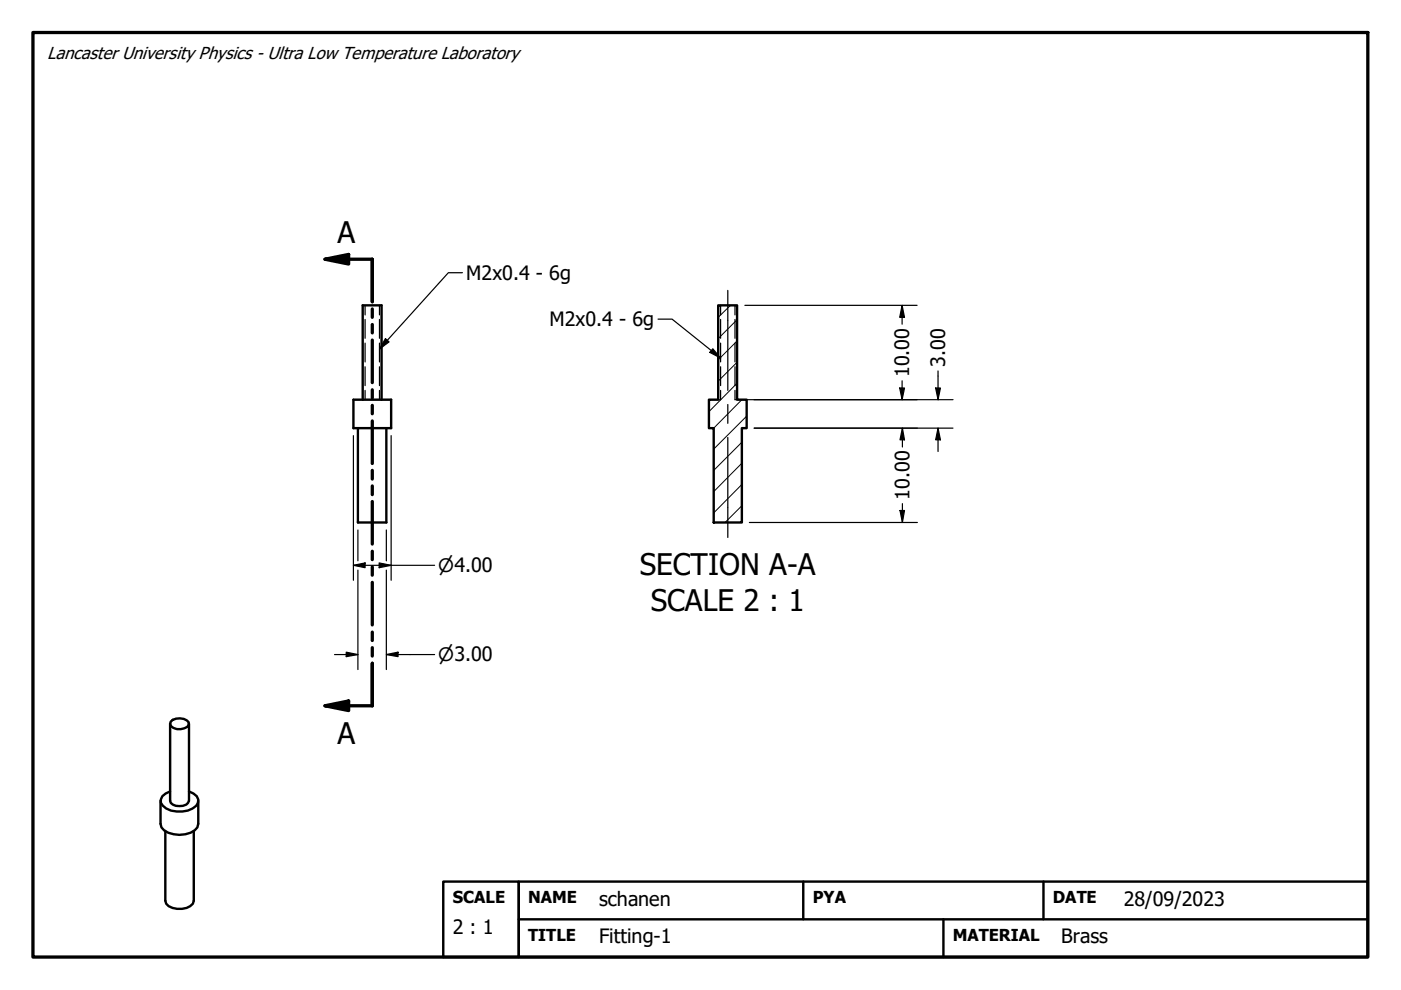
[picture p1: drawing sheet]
<svg xmlns="http://www.w3.org/2000/svg" width="297mm" height="210mm" viewBox="0 0 297 210" stroke-linecap="round" stroke-linejoin="round" font-family="sans-serif">
<!-- layer: Hatch (ANSI) -->
<path d="M154.9 64.7l-2.6 2.6M156.3 76.8l-4 4M156.3 72.3l-4 4M156.3 67.8l-4 4M156.3 81.3l-6 6M157.3 98.2l-6 6M157.3 93.8l-6 5.9M157.3 84.7l-6 6.1M158.3 88.2l-7 7M157.3 107.2l-3.6 3.6M157.3 102.7l-6 6" fill="none" stroke="#000" stroke-width=".21"/>
<!-- layer: Hidden Narrow (ANSI) -->
<g fill="none" stroke="#000" stroke-width=".25">
<path d="M77.4 64.7v2.1M77.4 67.7v4M77.4 72.7v4M77.4 77.8v4M80.5 64.7v2.1M80.5 67.7v4M80.5 72.7v4M80.5 77.8v4M152.8 64.7v2.1M152.8 67.7v4M152.8 72.7v4M152.8 77.8v4"/>
<path d="M155.8 64.7v2.1M155.8 67.7v4M155.8 72.7v4M155.8 77.8v4M77.4 82.8v1.9M80.5 82.8v1.9M152.3 84.7h.2M152.8 82.8v1.9h-.2M155.8 82.8v1.9h.2M156.1 84.7h.2"/>
</g>
<!-- layer: Visible (ANSI) -->
<path d="M152.3 64.7h4v20h2v6.1h-1v20h-6v-20h-1v-6.1h2zM74.9 84.7h8v6.1h-8zM75.9 90.8v20h6v-20M76.9 84.7v-20h4v20M36.1 153.5v16.3a1.68 1.68 0 0 0 1.9 1.1 1.71 1.71 0 0 0 2.1-1.1v-16.3M36.2 153a2.76 2.76 0 0 1 3.8 .1v.5a2.47 2.47 0 0 1-3.2 .7l-.5-.3-.2-.5zM34 169.8v4.9a2.82 2.82 0 0 0 2.8 2.2 5.2 5.2 0 0 0 5-1.5l.2-.7v-4.9M35.1 176.2v14.8a2.31 2.31 0 0 0 2.4 1.7 3.7 3.7 0 0 0 3.4-1.1l.2-.6v-14.8M36.1 167.8a2.18 2.18 0 0 0-2 2.4 3.8 3.8 0 0 0 3.4 1.9 5.1 5.1 0 0 0 4.1-1.2 1.59 1.59 0 0 0-.6-2.7l-.9-.4" fill="none" stroke="#000" stroke-width=".51"/>
<!-- layer: Section Line (ANSI) -->
<g fill="none" stroke="#000" stroke-width=".7">
<path d="M68.9 55l5-1.1v2.1zM68.9 55h10v9M78.9 65.5v1.8M78.9 68.8v1.8M78.9 72.1v9M78.9 82.6v1.8M78.9 86v1.7M78.9 89.3v9M78.9 99.7v1.9M78.9 103v1.9M78.9 106.3v9.1M78.9 116.9v1.8"/>
<path d="M78.9 120.2v1.8M78.9 123.5v9M78.9 134v1.8M78.9 137.3v1.8M68.9 149.6l5-1v2.1zM78.9 140.6v9h-10"/>
</g>
<path d="M68.9 55l5-1.1v2.1zM68.9 149.6l5-1v2.1z" fill="#000"/>
<!-- layer: Border (ANSI) -->
<path d="M7 6.9h283v196h-283z" fill="none" stroke="#000" stroke-width=".7"/>
<!-- layer: Title (ANSI) -->
<path d="M94 186.9h16v16h-16zM110 186.9h180v16h-180zM110 194.9h180M170.3 186.9v8M200 194.9v8M221.2 186.9v8" fill="none" stroke="#000" stroke-width=".51"/>
<!-- layer: Dimension (ANSI) -->
<g fill="none" stroke="#000" stroke-width=".25">
<path d="M157.9 64.7h36.5M191.3 64.7l.5 2.6h-1zM191.3 64.7v4M198.9 78.6v6.1M74.9 92.4v30.6M82.9 92.4v30.6M157.9 84.7h44.2M159.9 90.8h42.2M190.8 82.3h1l-.5 2.4zM191.3 80.7v4M191.3 90.8l.5 2.5h-1zM191.3 90.8v4"/>
<path d="M198.4 82.3h1l-.5 2.4zM198.9 90.8l.5 2.5h-1zM198.9 90.8v4.9M74.9 119.9l2.5-.5v1zM74.9 119.9h17.2M75.9 112.4v6.5M80.4 119.4l2.5 .5-2.5 .5zM81.9 112.4v6.5M158.9 110.8h35.6M190.8 108.2h1l-.5 2.6zM191.3 106.8v4M70.9 138.8h5"/>
<path d="M73.4 138.3l2.5 .5-2.5 .4zM75.9 120.9v21.1M81.9 138.8l2.5-.5v.9zM81.9 138.8h10.2M81.9 120.9v21.1"/>
</g>
<path d="M191.3 64.7l.5 2.6h-1zM190.8 82.3h1l-.5 2.4zM191.3 90.8l.5 2.5h-1zM198.4 82.3h1l-.5 2.4zM198.9 90.8l.5 2.5h-1zM74.9 119.9l2.5-.5v1zM190.8 108.2h1l-.5 2.6zM73.4 138.3l2.5 .5-2.5 .4zM80.4 119.4l2.5 .5-2.5 .5zM81.9 138.8l2.5-.5v.9z" fill="#000"/>
<!-- layer: Symbol (ANSI) -->
<path d="M98 57.8h-2.9l-14.6 16.2M81.7 71.8l.8 .7-2 1.5zM139.5 67.7h3l10.3 8.2M151.1 73.9l1.7 2-2.3-1.2z" fill="none" stroke="#000" stroke-width=".25"/>
<path d="M81.7 71.8l.8 .7-2 1.5zM151.1 73.9l1.7 2-2.3-1.2z" fill="#000"/>
<!-- layer: Centerline (ANSI) -->
<path d="M154.3 61.6v21.2M154.3 85.8v4M154.3 92.7v21.3" fill="none" stroke="#000" stroke-width=".25"/>
<g font-size="6.3">
<text x="71.6" y="51.5">A</text>
<text x="135.6" y="122">SECTION A-A</text>
<text x="138" y="129.4">SCALE 2 : 1</text>
<text x="71.6" y="157.7">A</text>
</g>
<g font-size="4.2">
<text x="98.9" y="59.3">M2x0.4 - 6g</text>
<text x="116.5" y="69.2">M2x0.4 - 6g</text>
<text x="200.4" y="77.8" transform="rotate(-90 200.4 77.8)">3.00</text>
<text x="192.8" y="80" transform="rotate(-90 192.8 80)">10.00</text>
<text x="192.8" y="106" transform="rotate(-90 192.8 106)">10.00</text>
<text x="127" y="192.1">schanen</text>
<text x="238.3" y="192.1">28/09/2023</text>
<text x="96" y="198">2 : 1</text>
<text x="127" y="200">Fitting-1</text>
<text x="225" y="199.9">Brass</text>
</g>
<g font-size="3.9">
<text x="92.9" y="121.3">⌀4.00</text>
<text x="92.9" y="140.2">⌀3.00</text>
</g>
<text font-size="3.7" x="10" y="12.5">Lancaster University Physics - Ultra Low Temperature Laboratory</text>
<g font-size="3.5">
<text x="96" y="191.5">SCALE</text>
<text x="112" y="191.4">NAME</text>
<text x="172.3" y="191.4">PYA</text>
<text x="223.2" y="191.4">DATE</text>
<text x="112" y="199.4">TITLE</text>
<text x="202" y="199.4">MATERIAL</text>
</g>
</svg>
